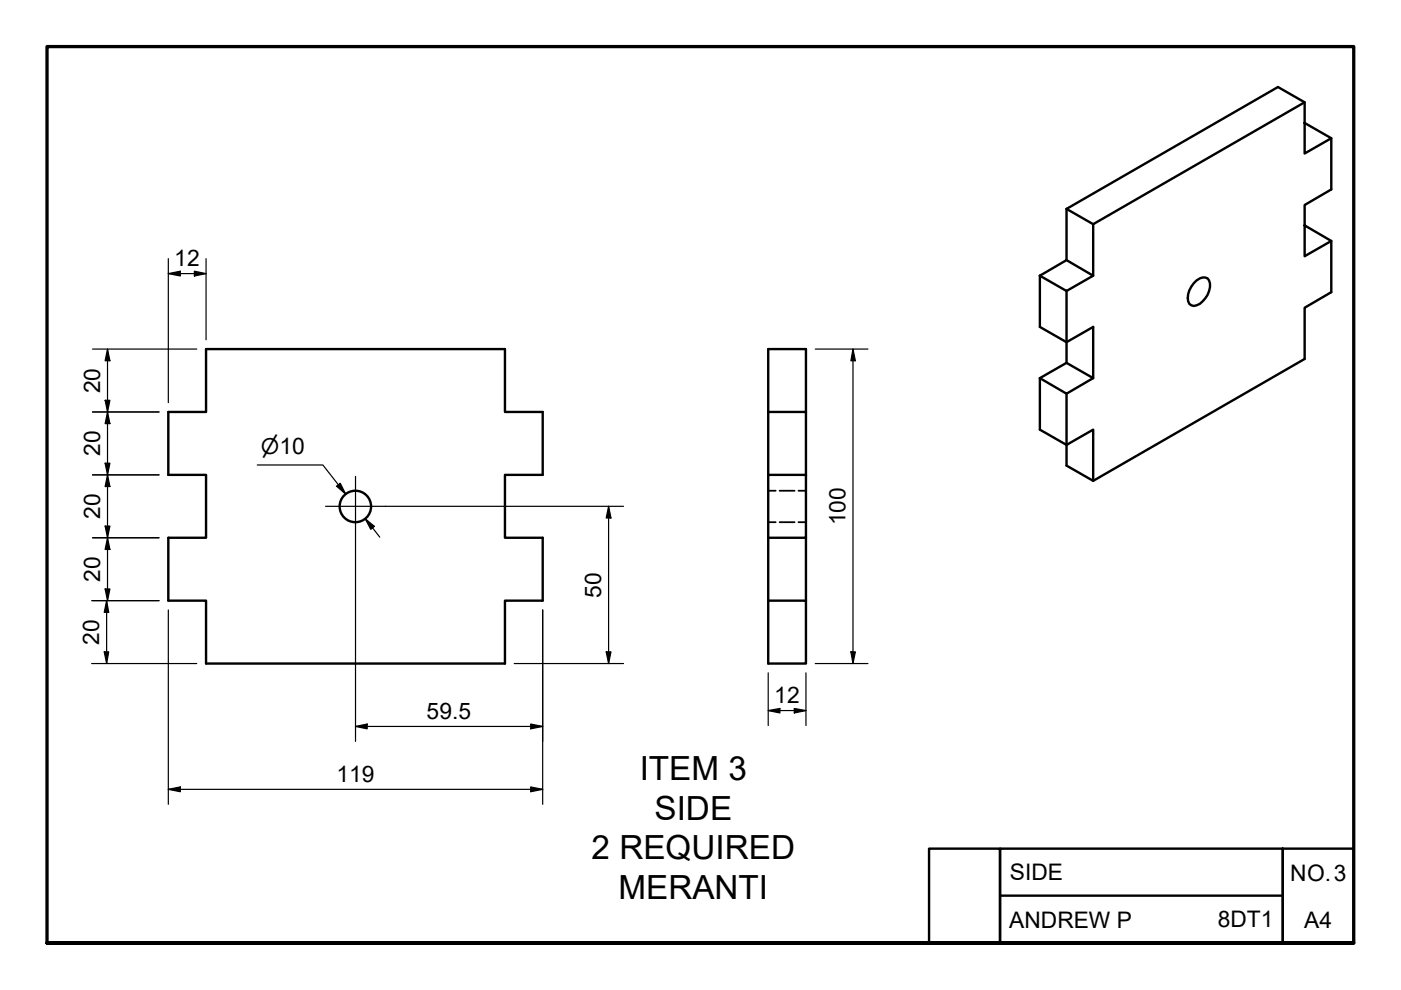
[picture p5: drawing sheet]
<svg xmlns="http://www.w3.org/2000/svg" width="297mm" height="210mm" viewBox="0 0 297 210" stroke-linecap="round" stroke-linejoin="round" font-family="sans-serif">
<!-- layer: Hidden (ISO) -->
<path d="M162.9 110.7h1.6M162.9 104h1.6M165.3 110.7h3.2M165.3 104h3.2M169.3 110.7h1.6M169.3 104h1.6" fill="none" stroke="#000" stroke-width=".38"/>
<!-- layer: Visible (ISO) -->
<g fill="none" stroke="#000" stroke-width=".51">
<path d="M276.6 26.1l5.7 3.2-5.7 3.2v-10.8l-5.6-3.2-44.9 25.8M276.6 21.7l-44.8 25.8M282.3 29.3v10.9l-5.7 3.3v10.8l5.7-3.2-5.7-3.3M220.5 58.5v10.8l5.6 3.3 5.7-3.3v10.9M226.1 55.2l5.7 3.3-5.7 3.2-5.6-3.2M226.1 44.3l5.7 3.2M226.1 44.3v10.9l-5.6 3.3M231.8 47.5v11M282.3 51.1v10.8l-5.7 3.3v10.9l-44.8 25.9M43.7 74h63.4v13.3h8v13.4h-8v13.3h8v13.4h-8v13.3h-63.4v-13.3h-8v-13.4h8v-13.3h-8v-13.4h8zM226.1 61.7v15.2l-5.6 3.3M226.1 76.9l5.7 3.3-5.7 3.3-5.6-3.3"/>
<path d="M253.1 60a2.48 2.48 0 0 1 2.9-1 3.5 3.5 0 0 1-.5 4.3 2.86 2.86 0 0 1-2.9 1.4 1.98 1.98 0 0 1-.7-2.3l.3-.8zM162.9 87.3h8v-13.3h-8v66.7h8v-13.3h-8M170.9 87.3v13.4M220.5 80.2v10.9l5.6 3.2 5.7-3.2v10.9l-5.7-3.3v-15.2M162.9 100.7h8v13.3h-8M170.9 114v13.4"/>
<circle cx="75.3" cy="107.4" r="3.3"/>
</g>
<!-- layer: Border (ISO) -->
<path d="M10 199.9v-190h277v190h-277h277" fill="none" stroke="#000" stroke-width=".7"/>
<!-- layer: Title (ISO) -->
<path d="M197 179.9h15v20h-15zM212 179.9h60v20h-60zM272 179.9h15v20h-15zM212 189.9h60" fill="none" stroke="#000" stroke-width=".51"/>
<!-- layer: Dimension (ISO) -->
<g fill="none" stroke="#000" stroke-width=".25">
<path d="M35.7 58l2.5-.5v1zM35.7 58h8M35.7 54.8v30.6M41.2 57.5l2.5 .5-2.5 .5zM43.7 54.8v17.2M19.6 74h22.1M22.8 74l.5 2.5h-1zM22.8 74v53.4M172.8 74h11.2M180.8 74v66.7M180.8 74l.6 2.5h-1zM19.6 87.3h14.1"/>
<path d="M22.3 98.2h1l-.5 2.5zM22.3 84.9h1l-.5 2.4zM22.8 87.3l.5 2.5h-1zM54.5 98.6h14l4.8 6.1-1.5-1.9M19.6 114h14.1M19.6 100.7h14.1M22.3 111.5h1l-.5 2.5zM22.8 114l.5 2.5h-1zM22.8 100.7l.5 2.5h-1zM71.4 103.1l.7-.6 1.2 2.2zM75.4 113.7v43.5M77.4 110l3.1 3.9"/>
<path d="M77.4 110l2 1.6-.8 .6zM81.7 107.4h50.5M129 107.4v33.3M129 107.4l.5 2.4h-1zM19.4 127.4h14.3M22.1 138.2h1l-.5 2.5zM22.3 124.9h1l-.5 2.5zM22.6 127.4l.5 2.4h-1zM22.6 127.4v13.3M35.7 129.3v41.2M115.1 129.3v41.2M128.5 138.2h1l-.5 2.5z"/>
<path d="M180.4 138.2h1l-.6 2.5zM19.4 140.7h22.3M75.4 154l2.5-.5v1zM75.4 154h39.7M109 140.7h23.2M112.5 153.5l2.6 .5-2.6 .5zM162.9 150.7l2.5-.5v1zM162.9 150.7h8M162.9 142.7v11.1M168.4 150.2l2.5 .5-2.5 .5zM170.9 142.7v11.1M172.8 140.7h11.2"/>
<path d="M35.7 167.4l2.5-.6v1.1zM35.7 167.4h79.4M112.5 166.8l2.6 .6-2.6 .5z"/>
</g>
<g fill="#000">
<path d="M35.7 58l2.5-.5v1z" fill-rule="evenodd"/>
<path d="M41.2 57.5l2.5 .5-2.5 .5z" fill-rule="evenodd"/>
<path d="M22.8 74l.5 2.5h-1z" fill-rule="evenodd"/>
<path d="M180.8 74l.6 2.5h-1z" fill-rule="evenodd"/>
<path d="M22.3 98.2h1l-.5 2.5z" fill-rule="evenodd"/>
<path d="M22.3 84.9h1l-.5 2.4z" fill-rule="evenodd"/>
<path d="M22.8 87.3l.5 2.5h-1z" fill-rule="evenodd"/>
<path d="M22.3 111.5h1l-.5 2.5z" fill-rule="evenodd"/>
<path d="M22.8 114l.5 2.5h-1z" fill-rule="evenodd"/>
<path d="M22.8 100.7l.5 2.5h-1z" fill-rule="evenodd"/>
<path d="M71.4 103.1l.7-.6 1.2 2.2z" fill-rule="evenodd"/>
<path d="M77.4 110l2 1.6-.8 .6z" fill-rule="evenodd"/>
<path d="M129 107.4l.5 2.4h-1z" fill-rule="evenodd"/>
<path d="M22.1 138.2h1l-.5 2.5z" fill-rule="evenodd"/>
<path d="M22.3 124.9h1l-.5 2.5z" fill-rule="evenodd"/>
<path d="M22.6 127.4l.5 2.4h-1z" fill-rule="evenodd"/>
<path d="M128.5 138.2h1l-.5 2.5z" fill-rule="evenodd"/>
<path d="M180.4 138.2h1l-.6 2.5z" fill-rule="evenodd"/>
<path d="M75.4 154l2.5-.5v1z" fill-rule="evenodd"/>
<path d="M112.5 153.5l2.6 .5-2.6 .5z" fill-rule="evenodd"/>
<path d="M162.9 150.7l2.5-.5v1z" fill-rule="evenodd"/>
<path d="M168.4 150.2l2.5 .5-2.5 .5z" fill-rule="evenodd"/>
<path d="M35.7 167.4l2.5-.6v1.1z" fill-rule="evenodd"/>
<path d="M112.5 166.8l2.6 .6-2.6 .5z" fill-rule="evenodd"/>
</g>
<!-- layer: Center Mark (ISO) -->
<path d="M69 107.4h12.7M75.4 101v12.7" fill="none" stroke="#000" stroke-width=".25"/>
<g font-size="7.1">
<text x="135.6" y="165.3">ITEM 3</text>
<text x="138.8" y="173.8">SIDE</text>
<text x="125.4" y="182.2">2 REQUIRED</text>
<text x="131.1" y="190.7">MERANTI</text>
</g>
<g font-size="4.8">
<text x="37" y="56.5">12</text>
<text x="21.2" y="83.4" transform="rotate(-90 21.2 83.4)">20</text>
<text x="21.2" y="96.7" transform="rotate(-90 21.2 96.7)">20</text>
<text x="21.2" y="110.1" transform="rotate(-90 21.2 110.1)">20</text>
<text x="179.3" y="111.4" transform="rotate(-90 179.3 111.4)">100</text>
<text x="21.2" y="123.4" transform="rotate(-90 21.2 123.4)">20</text>
<text x="127.4" y="126.7" transform="rotate(-90 127.4 126.7)">50</text>
<text x="21" y="136.8" transform="rotate(-90 21 136.8)">20</text>
<text x="164.1" y="149.1">12</text>
<text x="90.4" y="152.4">59.5</text>
<text x="71.3" y="165.8">119</text>
<text x="214.1" y="186.7">SIDE</text>
<text x="273.6" y="186.9">NO.3</text>
<text x="214" y="196.7">ANDREW P</text>
<text x="258.2" y="196.6">8DT1</text>
<text x="276.5" y="196.8">A4</text>
</g>
<text font-size="4.6" x="55.3" y="96.2">⌀10</text>
</svg>
